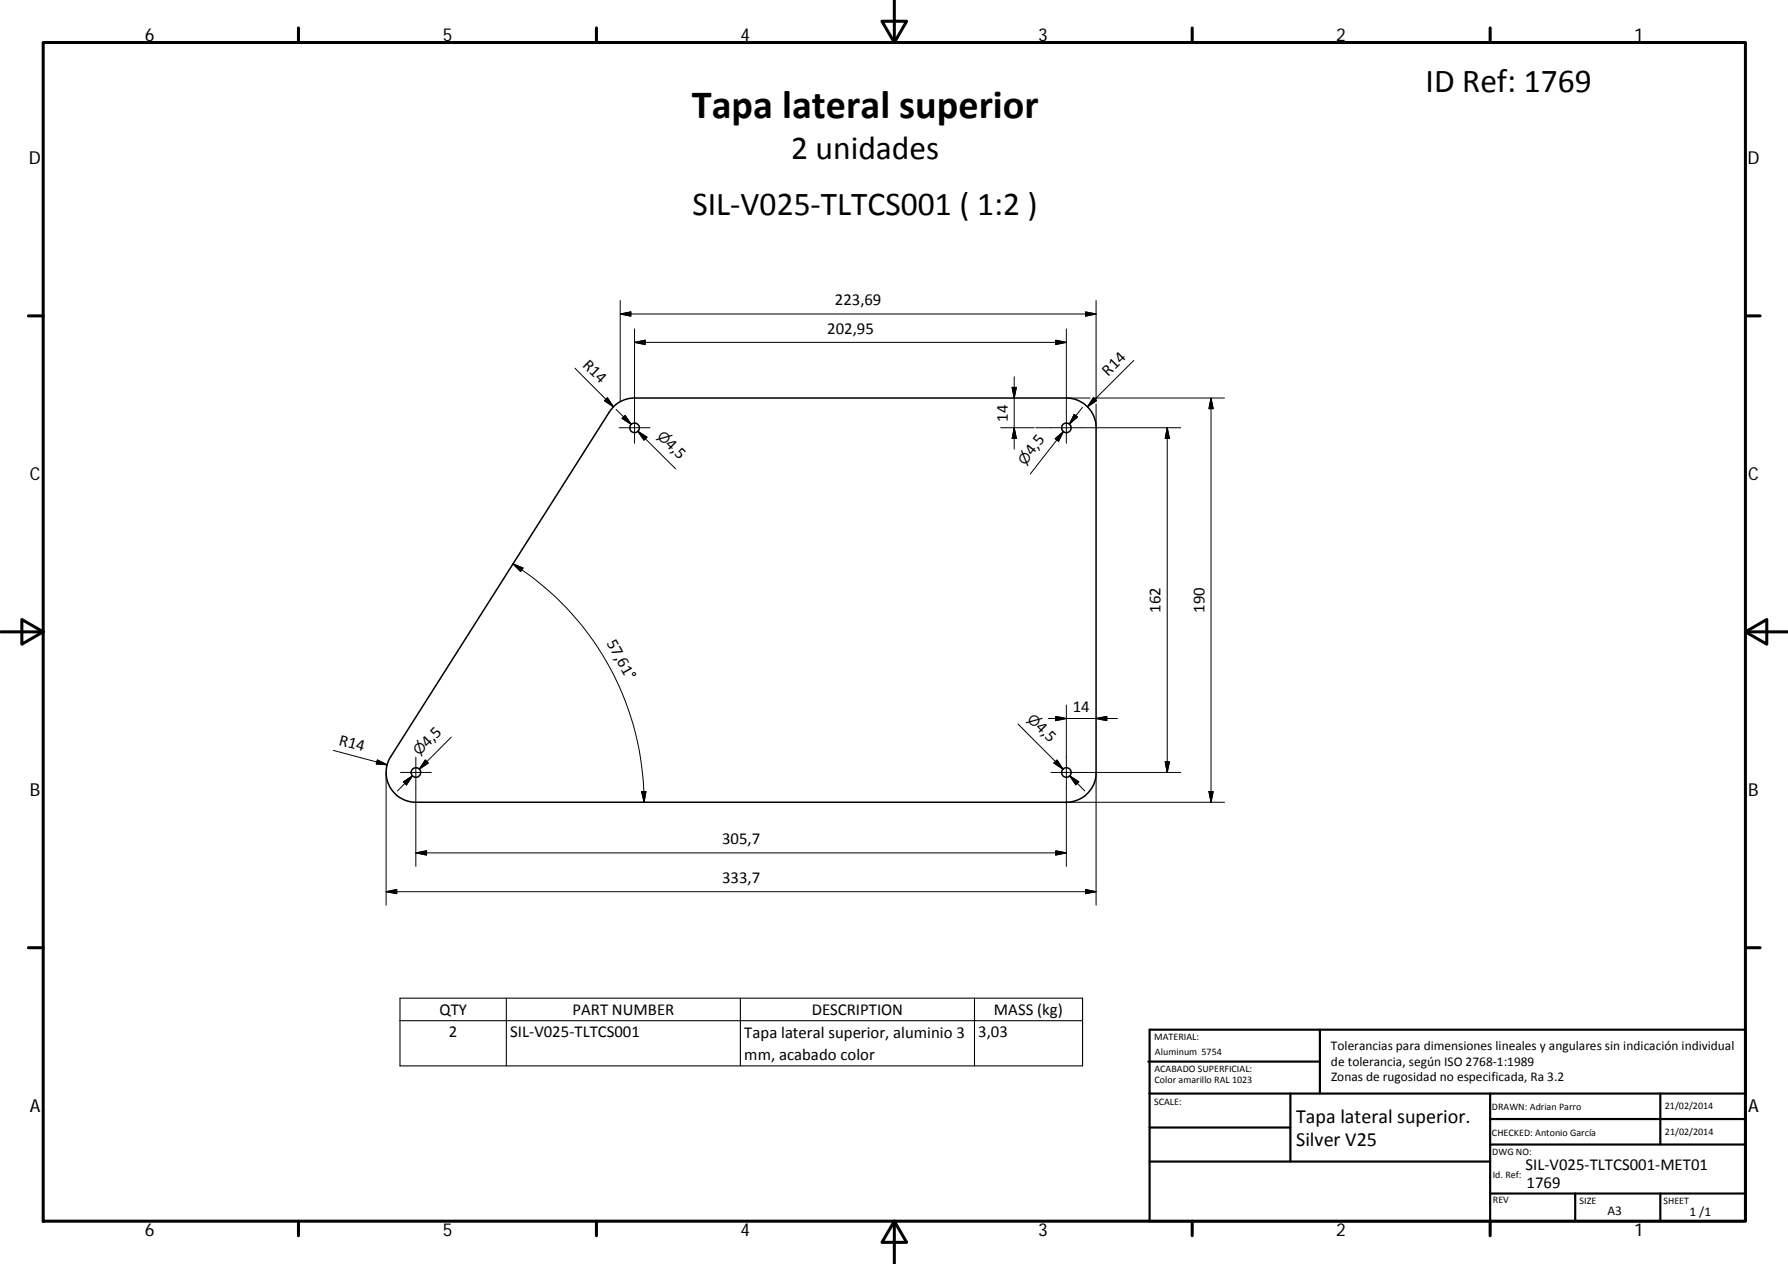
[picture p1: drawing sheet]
<svg xmlns="http://www.w3.org/2000/svg" width="420mm" height="297mm" viewBox="0 0 420 297" stroke-linecap="round" stroke-linejoin="round" font-family="sans-serif">
<g fill="none" stroke="#000" stroke-width=".36">
<path d="M144.4 95.3a7 7 0 0 1 4.7-1.8h101.5a7 7 0 0 1 7 7v81a7 7 0 0 1-7 7h-152.9a7 7 0 0 1-5.9-10.7l51.4-81z"/>
<circle cx="149.1" cy="100.5" r="1.13"/>
<circle cx="250.6" cy="100.5" r="1.12"/>
<circle cx="97.7" cy="181.5" r="1.13"/>
<circle cx="250.6" cy="181.5" r="1.13"/>
</g>
<g fill="none" stroke="#000" stroke-width=".71">
<path d="M10.1 10h400.1v277h-400.1zM70.1 6.6v3.4M140.2 6.6v3.4M207.3 5h5.8l-2.9 5zM210.2 0v10M280.2 6.6v3.4M350.2 6.6v3.4M6.7 74.2h3.4M410.2 74.2h3.4M.2 148.5h9.9M5.1 145.6l5 2.9-5 2.9zM410.2 148.5l5-2.9v5.8z"/>
<path d="M410.2 148.5h9.9M6.7 222.7h3.4M410.2 222.7h3.4M70.1 287v3.4M140.2 287v3.4M210.2 287l2.9 5h-5.8zM210.2 287v10M280.2 287v3.4M350.2 287v3.4"/>
</g>
<g fill="none" stroke="#000" stroke-width=".51">
<path d="M269.8 249.5h40.4M270.1 257h140.1M270.1 242h140.1v45h-140.1zM303.2 257v16M310.2 242v15M350.2 257v30M390.2 257v12M270.1 273h80.1M270.1 265h33.1M350.2 269h60M350.2 263h60M350.2 280.5h60"/>
<path d="M370.2 280.5v6.5M390.2 280.5v6.5"/>
</g>
<path d="M94 234.6h160.4v15.9h-160.4zM94 239.9h160.4M119 234.6v15.9M174 234.6v15.9M229 234.6v15.9" fill="none" stroke="#000" stroke-width=".25"/>
<g fill="none" stroke="#000" stroke-width=".23">
<path d="M145.7 73.8l2.5-.5v1zM145.7 73.8h111.9M145.7 70.6v23.8M149.1 77.3v26.9M248.1 79.9l2.5 .6-2.5 .5zM250.6 77.3v26.9M255.1 73.3l2.5 .5-2.5 .5zM257.6 70.6v23.7M135.1 86.5l9.1 9.1M142.7 93.5l1.5 2.1-2.1-1.4zM144.8 96.2l3.5 3.5M146.2 98.3l.7-.7 1.4 2.1z"/>
<path d="M149.1 80.5l2.5-.6v1.1zM149.1 80.5h101.5M237.8 91h1l-.5 2.5zM238.3 88.5v17M250.6 93.5h5.6M252.4 97.4l.8 .6-1.9 1.7zM254.4 95.7l-3.1 4M256.9 93.5h30.8M256.9 93.5l.8 .7-2.2 1.4zM257.6 94.9v5.6M266.4 84.7l-10.9 10.9M284.6 93.5l.5 2.5h-1z"/>
<path d="M284.6 93.5v95M145.5 100.5h7.2M149.9 101.3l2.1 1.4-.7 .7zM151.7 103.1l-1.8-1.8 8.8 8.9M235.2 100.5h7.8M238.3 100.5l.5 2.5h-1zM243.4 100.5h34.1M248 103.1l1.9-1.7-1.2 2.3zM248.4 103.4l1.5-2-7.8 10M274.3 100.5v81M274.3 100.5l.5 2.5h-1zM120.5 132.5l2.4 1-.6 .8z"/>
<path d="M120.5 132.5a66.5 66.5 0 0 1 30.9 56M78.3 176.3l12.7 3.4M88.7 178.6l2.3 1.1-2.6-.2zM97.7 177.9v25.7M99.9 178.6l.7 .7-2.1 1.4zM106 173.2l-7.5 7.5 1.8-1.7M239.2 170.1l10.6 10.6-1.8-1.7M246.3 168.8h16.3M248.1 168.4l2.5 .4-2.5 .6zM248.4 178.6l1.4 2.1-2.1-1.4zM250.6 165.7v37.9M257.6 168.8l2.5-.4v1z"/>
<path d="M273.8 179h1l-.5 2.5zM90.7 181.5v31.2M94.1 181.5h7.3M94.8 183.7l2.1-1.4-1.4 2.1zM96.9 182.3l-3.5 3.6M150.8 186.1l1-.1-.4 2.5zM247 181.5h30.5M248.1 199.9l2.5 .5-2.5 .5zM250.6 188.5h37.1M251.4 182.3l3.5 3.6M251.4 182.3l2.1 1.4-.7 .7zM257.6 181.5v31.2"/>
<path d="M284.1 186h1l-.5 2.5zM90.7 209.5l2.5-.5v1zM90.7 209.5h166.9M97.7 200.4l2.5-.5v1zM97.7 200.4h152.9M255.1 209l2.5 .6-2.5 .4z"/>
</g>
<g fill="#000" stroke="#000" stroke-width=".23">
<path d="M145.7 73.8l2.5-.5v1zM149.1 80.5l2.5-.6v1.1zM255.1 73.3l2.5 .5-2.5 .5zM142.7 93.5l1.5 2.1-2.1-1.4zM146.2 98.3l.7-.7 1.4 2.1zM237.8 91h1l-.5 2.5zM248.1 79.9l2.5 .6-2.5 .5zM252.4 97.4l.8 .6-1.9 1.7zM256.9 93.5l.8 .7-2.2 1.4zM284.6 93.5l.5 2.5h-1zM149.9 101.3l2.1 1.4-.7 .7zM238.3 100.5l.5 2.5h-1z"/>
<path d="M248 103.1l1.9-1.7-1.2 2.3zM274.3 100.5l.5 2.5h-1zM120.5 132.5l2.4 1-.6 .8zM88.7 178.6l2.3 1.1-2.6-.2zM99.9 178.6l.7 .7-2.1 1.4zM248.4 178.6l1.4 2.1-2.1-1.4zM248.1 168.4l2.5 .4-2.5 .6zM257.6 168.8l2.5-.4v1zM273.8 179h1l-.5 2.5zM94.8 183.7l2.1-1.4-1.4 2.1zM97.7 200.4l2.5-.5v1zM150.8 186.1l1-.1-.4 2.5z"/>
<path d="M251.4 182.3l2.1 1.4-.7 .7zM284.1 186h1l-.5 2.5zM90.7 209.5l2.5-.5v1zM248.1 199.9l2.5 .5-2.5 .5zM255.1 209l2.5 .6-2.5 .4z"/>
</g>
<text font-size="9.4" x="162.6" y="27.8">Tapa lateral superior</text>
<g font-size="7.9">
<text x="335" y="21.6">ID Ref: 1769</text>
<text x="185.9" y="37.3">2 unidades</text>
<text x="162.7" y="50.4">SIL‐V025‐TLTCS001 ( 1:2 )</text>
</g>
<g font-size="4.7">
<text x="304.6" y="263.9">Tapa lateral superior.</text>
<text x="304.6" y="269.3">Silver V25</text>
</g>
<g font-size="4.2">
<text x="34" y="9.6">6</text>
<text x="104" y="9.6">5</text>
<text x="174" y="9.6">4</text>
<text x="244" y="9.6">3</text>
<text x="314" y="9.6">2</text>
<text x="384" y="9.6">1</text>
<text x="6.8" y="38.7">D</text>
<text x="410.6" y="38.7">D</text>
<text x="7" y="112.9">C</text>
<text x="410.8" y="112.9">C</text>
<text x="7" y="187.1">B</text>
<text x="410.8" y="187.1">B</text>
<text x="7" y="261.3">A</text>
<text x="410.8" y="261.3">A</text>
<text x="34" y="290.4">6</text>
<text x="104" y="290.4">5</text>
<text x="174" y="290.4">4</text>
<text x="244" y="290.4">3</text>
<text x="314" y="290.4">2</text>
<text x="384" y="290.4">1</text>
</g>
<g font-size="3.9">
<text x="196.2" y="71.7">223,69</text>
<text x="194.4" y="78.4">202,95</text>
<text x="136.7" y="86" transform="rotate(45 136.7 86)">R14</text>
<text x="260.4" y="88.5" transform="rotate(-45 260.4 88.5)">R14</text>
<text x="236.8" y="99.1" transform="rotate(-90 236.8 99.1)">14</text>
<text x="156.2" y="104.6" transform="rotate(45 156.2 104.6)">4,5</text>
<text x="242.6" y="107.2" transform="rotate(-52 242.6 107.2)">4,5</text>
<text x="272.7" y="144" transform="rotate(-90 272.7 144)">162</text>
<text x="283" y="144" transform="rotate(-90 283 144)">190</text>
<text x="142.5" y="151" transform="rotate(61 142.5 151)">57,61°</text>
<text x="252.1" y="167.3">14</text>
<text x="243.2" y="171.1" transform="rotate(45 243.2 171.1)">4,5</text>
<text x="79.5" y="175" transform="rotate(15 79.5 175)">R14</text>
<text x="100.5" y="175.7" transform="rotate(-45 100.5 175.7)">4,5</text>
<text x="169.7" y="198.3">305,7</text>
<text x="169.7" y="207.4">333,7</text>
<text x="103.3" y="238.5">QTY</text>
<text x="134.6" y="238.4">PART NUMBER</text>
<text x="190.8" y="238.5">DESCRIPTION</text>
<text x="233.6" y="238.6">MASS (kg)</text>
<text x="105.5" y="243.8">2</text>
<text x="119.9" y="243.8">SIL‐V025‐TLTCS001</text>
<text x="174.9" y="243.9">Tapa lateral superior, aluminio 3</text>
<text x="229.9" y="243.8">3,03</text>
<text x="174.9" y="249.2">mm, acabado color</text>
<text x="358.5" y="274.9">SIL‐V025‐TLTCS001‐MET01</text>
<text x="358.7" y="279.2">1769</text>
</g>
<g font-size="3.3">
<text x="154.3" y="102.6" transform="rotate(45 154.3 102.6)">⌀</text>
<text x="240.9" y="109.5" transform="rotate(-52 240.9 109.5)">⌀</text>
<text x="241.2" y="169.2" transform="rotate(45 241.2 169.2)">⌀</text>
<text x="98.5" y="177.7" transform="rotate(-45 98.5 177.7)">⌀</text>
</g>
<g font-size="3.1">
<text x="312.8" y="246.8">Tolerancias para dimensiones lineales y angulares sin indicación individual</text>
<text x="312.8" y="250.4">de tolerancia, según ISO 2768‐1:1989</text>
<text x="312.8" y="254">Zonas de rugosidad no especificada, Ra 3.2</text>
<text x="377.7" y="285.6">A3</text>
<text x="397" y="285.9">1 /1</text>
</g>
<g font-size="2.4">
<text x="271.2" y="244.4">MATERIAL:</text>
<text x="271.3" y="251.9">ACABADO SUPERFICIAL:</text>
<text x="271.4" y="247.9">Aluminum 5754</text>
<text x="271.3" y="254.6">Color amarillo RAL 1023</text>
<text x="271.2" y="259.7">SCALE:</text>
<text x="350.6" y="260.9">DRAWN: Adrian Parro</text>
<text x="391.2" y="260.6">21/02/2014</text>
<text x="350.6" y="267">CHECKED: Antonio García</text>
<text x="391.2" y="266.6">21/02/2014</text>
<text x="350.7" y="271.4">DWG NO:</text>
<text x="350.8" y="276.8">Id. Ref:</text>
<text x="350.8" y="282.8">REV</text>
<text x="371.2" y="282.9">SIZE</text>
<text x="390.9" y="282.9">SHEET</text>
</g>
</svg>
